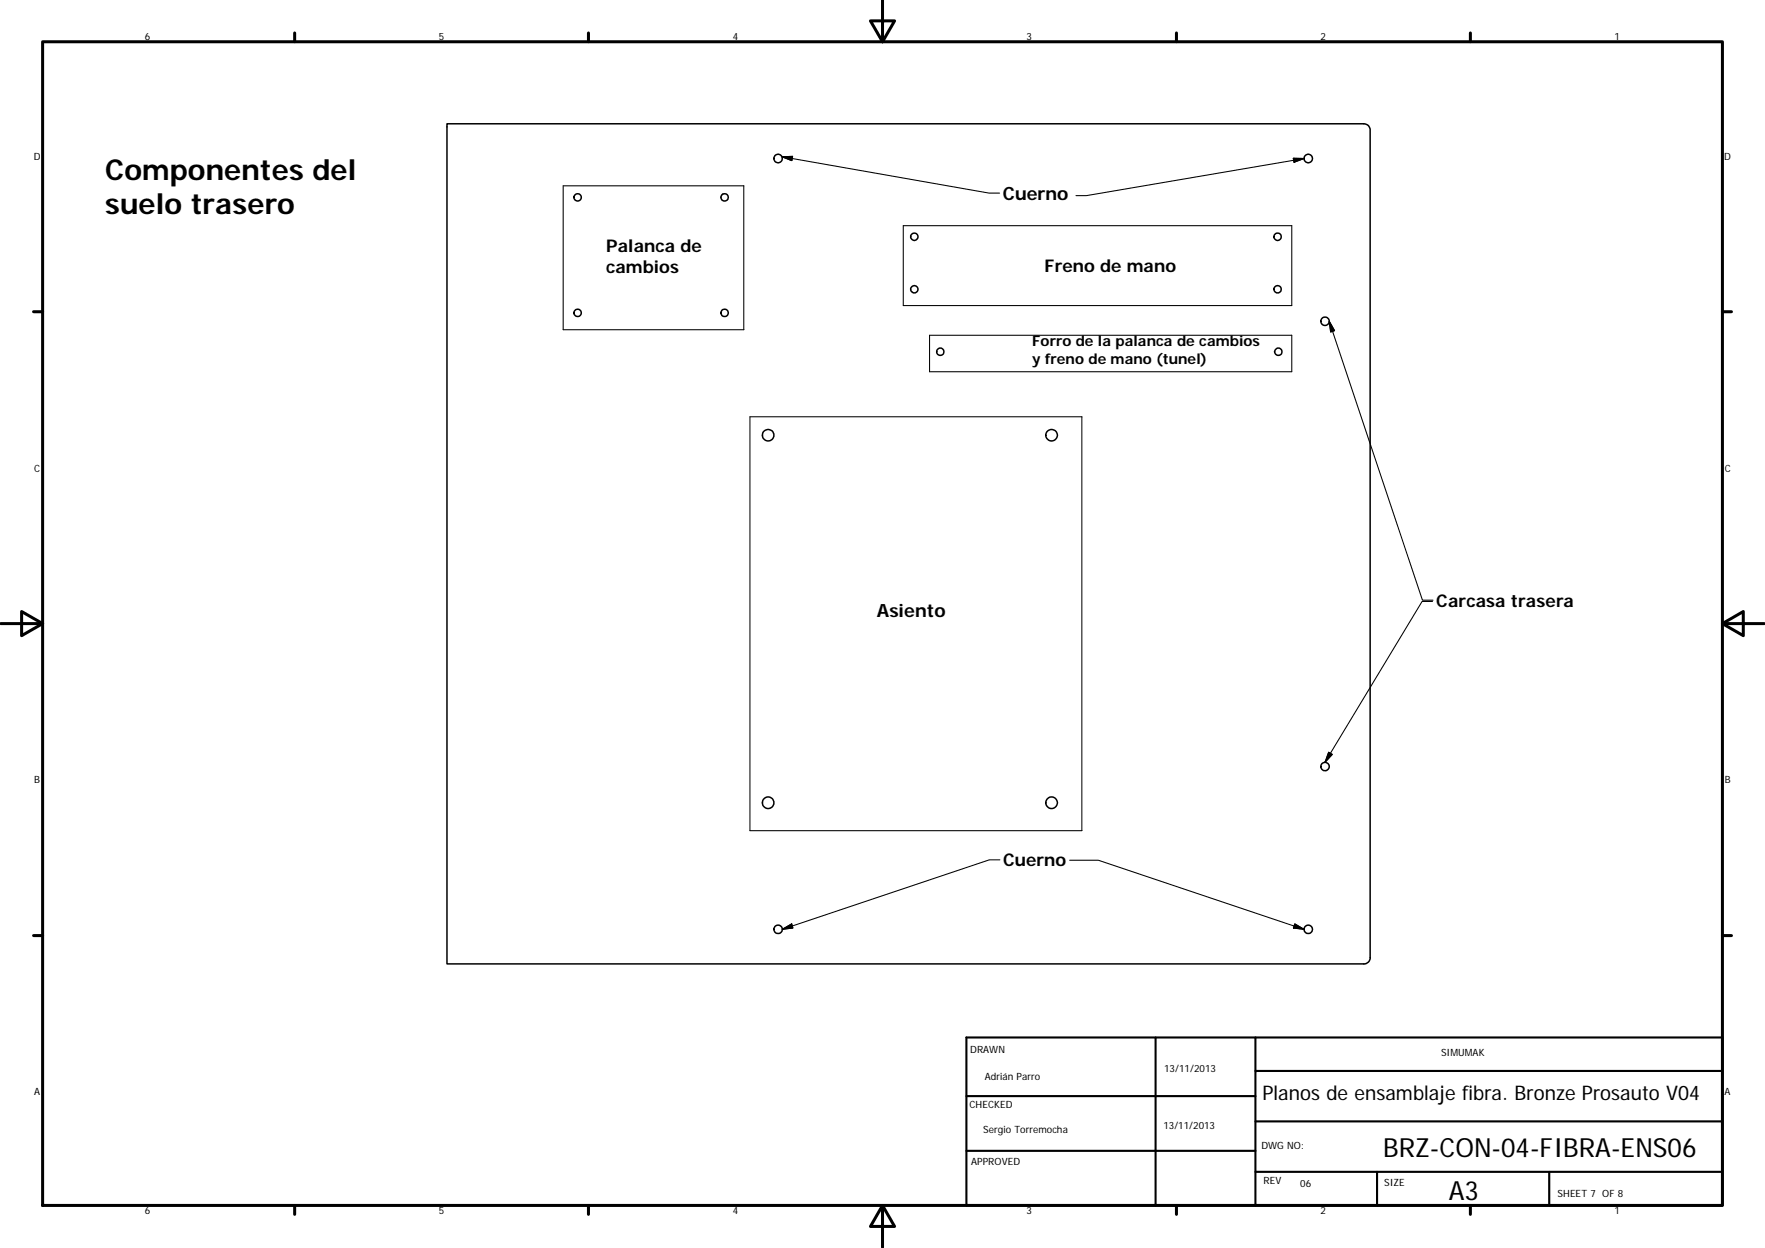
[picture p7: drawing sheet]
<svg xmlns="http://www.w3.org/2000/svg" width="297mm" height="210mm" viewBox="0 0 297 210" stroke-linecap="round" stroke-linejoin="round" font-family="sans-serif">
<g fill="none" stroke="#000" stroke-width=".25">
<path d="M75.2 20.8h154.3a1.06 1.06 0 0 1 1.1 1.1v139.2a1.01 1.01 0 0 1-1.1 1.1h-154.3z"/>
<circle cx="97.2" cy="33.2" r=".62"/>
<circle cx="121.9" cy="33.2" r=".62"/>
<circle cx="130.9" cy="26.7" r=".71"/>
<circle cx="153.9" cy="39.8" r=".62"/>
<circle cx="215" cy="39.8" r=".63"/>
<circle cx="220.2" cy="26.7" r=".71"/>
<circle cx="97.2" cy="52.6" r=".63"/>
<circle cx="122" cy="52.6" r=".63"/>
<circle cx="153.9" cy="48.7" r=".61"/>
<circle cx="158.3" cy="59.2" r=".61"/>
<circle cx="215" cy="48.7" r=".62"/>
<circle cx="215.1" cy="59.2" r=".62"/>
<circle cx="223" cy="54" r=".71"/>
<circle cx="129.3" cy="73.2" r=".96"/>
<circle cx="177" cy="73.2" r=".97"/>
<circle cx="129.3" cy="135.1" r=".97"/>
<circle cx="177" cy="135.1" r=".98"/>
<circle cx="223" cy="129" r=".69"/>
<circle cx="130.9" cy="156.4" r=".71"/>
<circle cx="220.2" cy="156.4" r=".71"/>
</g>
<g fill="none" stroke="#000" stroke-width=".51">
<path d="M148.5 0v7M7.2 7h282.7v195.8h-282.7zM49.6 5.5v1.5M99 5.5v1.5M146.5 3.5h4.1l-2.1 3.5zM198 5.5v1.5M247.5 5.5v1.5M5.6 52.5h1.6M289.9 52.5h1.5M.1 104.9h7.1M3.6 102.9l3.6 2-3.6 2.1zM289.9 104.9l3.5-2v4.1z"/>
<path d="M289.9 104.9h7M5.6 157.4h1.6M289.9 157.4h1.5M49.6 202.8v1.5M99 202.8v1.5M148.5 202.8l2.1 3.6h-4.1zM148.5 202.8v7.1M198 202.8v1.5M247.5 202.8v1.5"/>
</g>
<path d="M162.6 174.6h127.3v28.2h-127.3zM194.5 174.6v28.2M211.3 174.6v28.2M162.6 193.6h48.7M162.6 184.4h48.7M211.3 197.2h78.6M211.3 188.7h78.6M211.3 180.2h78.6M231.8 197.2v5.6M260.7 197.2v5.6" fill="none" stroke="#000" stroke-width=".36"/>
<g fill="none" stroke="#000" stroke-width=".18">
<path d="M94.8 31.3h30.4v24.2h-30.4zM131.6 26.4l1.8-.1-.1 .7zM131.6 26.4l34.9 6.1h1.7M152 38h65.4v13.4h-65.4zM217.7 26.6l1.8 .1-1.7 .6zM219.5 26.7l-36.6 6.2h-1.8M156.4 56.4h61v6.1h-61zM223.7 54.1l15.7 46.9h1.8M223.7 54.1l.9 1.5-.7 .3zM126.2 70.1h55.9v69.7h-55.9zM241.1 101.2h-1.8l-16.3 27.1M223.6 126.6l.6 .3-1.2 1.4z"/>
<path d="M131.7 156.4l1.5-1 .2 .7zM168.3 144.7h-1.8l-34.8 11.7M180 144.7h4.8l34.7 11.7M217.9 155.4l1.6 1-1.8-.3z"/>
</g>
<path d="M131.6 26.4l1.8-.1-.1 .7zM217.7 26.6l1.8 .1-1.7 .6zM223.7 54.1l.9 1.5-.7 .3zM223.6 126.6l.6 .3-1.2 1.4zM131.7 156.4l1.5-1 .2 .7zM217.9 155.4l1.6 1-1.8-.3z" fill="#000" stroke="#000" stroke-width=".18"/>
<g font-size="4.8">
<text x="17.7" y="30.2">Componentes del</text>
<text x="17.7" y="36.1">suelo trasero</text>
</g>
<g font-size="4.4">
<text x="232.8" y="194.6">BRZ-CON-04-FIBRA-ENS06</text>
<text x="243.8" y="201.8">A3</text>
</g>
<text font-size="3.4" x="212.4" y="185">Planos de ensamblaje fibra. Bronze Prosauto V04</text>
<g font-size="3.1">
<text x="168.8" y="33.6">Cuerno</text>
<text x="147.6" y="103.9">Asiento</text>
</g>
<g font-size="2.9">
<text x="102" y="42.4">Palanca de</text>
<text x="102" y="46">cambios</text>
<text x="175.8" y="45.7">Freno de mano</text>
<text x="241.7" y="102.1">Carcasa trasera</text>
<text x="168.8" y="145.8">Cuerno</text>
</g>
<g font-size="2.5">
<text x="173.7" y="58.3">Forro de la palanca de cambios</text>
<text x="173.7" y="61.3">y freno de mano (tunel)</text>
</g>
<g font-size="1.7">
<text x="24.4" y="6.8">6</text>
<text x="73.9" y="6.8">5</text>
<text x="123.3" y="6.8">4</text>
<text x="172.8" y="6.8">3</text>
<text x="222.2" y="6.8">2</text>
<text x="271.7" y="6.8">1</text>
<text x="5.7" y="26.8">D</text>
<text x="290.2" y="26.8">D</text>
<text x="5.8" y="79.3">C</text>
<text x="290.3" y="79.3">C</text>
<text x="5.8" y="131.8">B</text>
<text x="290.3" y="131.8">B</text>
<text x="163.3" y="177.1">DRAWN</text>
<text x="242.5" y="177.7">SIMUMAK</text>
<text x="5.8" y="184.3">A</text>
<text x="165.7" y="181.7">Adrián Parro</text>
<text x="195.9" y="180.4">13/11/2013</text>
<text x="290.2" y="184.3">A</text>
<text x="163.2" y="186.4">CHECKED</text>
<text x="165.5" y="190.6">Sergio Torremocha</text>
<text x="195.8" y="189.9">13/11/2013</text>
<text x="163.4" y="196">APPROVED</text>
<text x="212.3" y="193.4">DWG NO:</text>
<text x="212.7" y="199.2">REV</text>
<text x="218.8" y="199.6">06</text>
<text x="233" y="199.5">SIZE</text>
<text x="262.1" y="201.4">SHEET 7 OF 8</text>
<text x="24.4" y="204.3">6</text>
<text x="73.9" y="204.3">5</text>
<text x="123.3" y="204.3">4</text>
<text x="172.8" y="204.3">3</text>
<text x="222.2" y="204.3">2</text>
<text x="271.7" y="204.3">1</text>
</g>
</svg>
